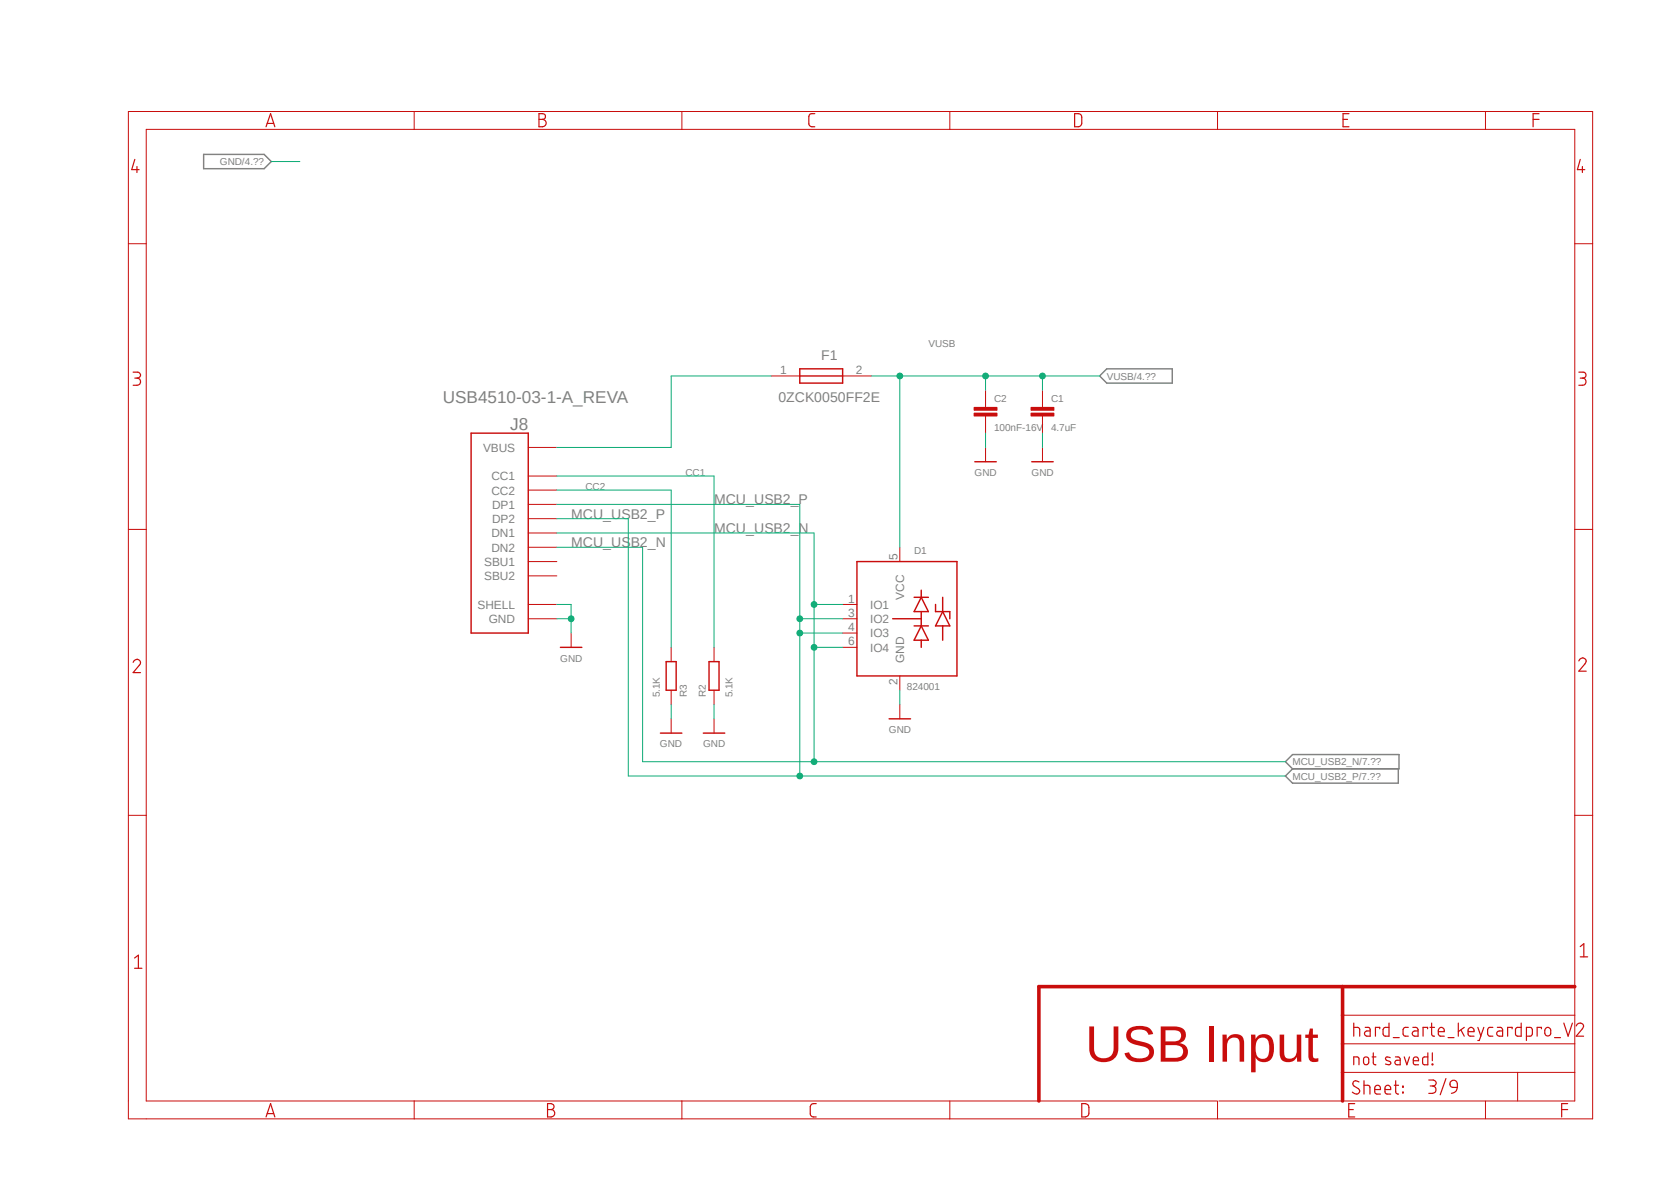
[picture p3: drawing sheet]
<svg xmlns="http://www.w3.org/2000/svg" width="297mm" height="210mm" viewBox="0 0 297 210" stroke-linecap="round" stroke-linejoin="round" font-family="sans-serif">
<path d="M22.3 18.9l260.9 180.5M283.2 18.9l-260.9 180.5" fill="none" stroke="#fff" stroke-width=".18"/>
<path d="M36.2 27.4h10.7l1.3 1.3-1.3 1.3h-10.7zM195.5 66.8l1.2-1.3h11.7v2.6h-11.7zM229.7 136.6l-1.2 1.3 1.2 1.2h18.8v-2.5M229.7 134.1h19v2.5h-19l-1.2-1.3z" fill="none" stroke="#808080" stroke-width=".25"/>
<g fill="none" stroke="#c90d0c" stroke-width=".18">
<path d="M73.6 19.8v3.2M121.2 19.8v3.2M168.8 19.8v3.2M216.4 19.8v3.2M264 19.8v3.2M22.8 43.3h3.2M279.9 43.3h3.2M185.3 71.9v.5M185.3 73.9v.5M22.8 94.1h3.2M279.9 94.1h3.2M22.8 144.9h3.2"/>
<path d="M279.9 144.9h3.2M73.6 195.6v3.2M121.2 195.6v3.2M168.8 195.6v3.2M216.3 195.6h-190.3v-172.6h253.9v172.6h-15.7M216.4 195.6v3.2M216.7 195.6h47.3v3.2h-241.2v-179h260.3v179h-18.9M238.6 190.5h41.3M238.6 185.5h41.3M238.6 180.4h41.3M269.7 190.5v5.1"/>
</g>
<path d="M238.6 175.3v20.3M279.9 175.3h-95.2v20.3" fill="none" stroke="#c90d0c" stroke-width=".64"/>
<g fill="none" stroke="#c90d0c" stroke-width=".21">
<path d="M24 28.3l-.6 1.8h1.3M24.3 29.6v1M47.3 22.5l.8-2.3 .8 2.3M47.5 21.9h1.1M95.8 20.2h.6a.51 .51 0 0 1 .6 .5 .51 .51 0 0 1-.6 .5 .66 .66 0 0 1 .7 .7 .66 .66 0 0 1-.7 .6h-.6zM95.8 21.2h.6M144.8 20.2h-.8l-.2 .2v1.6a.59 .59 0 0 0 .5 .5h.5M191 20.2h.6a.59 .59 0 0 1 .7 .6v1.1a.65 .65 0 0 1-.7 .6h-.6zM238.7 21.2h.8M239.8 20.2h-1.1v2.3h1.1M272.5 21.2h1.1M273.6 20.2h-1.1v2.3"/>
<path d="M280.9 28.3l-.5 1.8h1.3M281.3 29.6v1M23.7 66.1h.8a.53 .53 0 0 1 .5 .6 .53 .53 0 0 1-.5 .5h-.5M24.3 67.2a.64 .64 0 0 1 .7 .6 .64 .64 0 0 1-.7 .7h-.6M280.6 66.1h.8a.53 .53 0 0 1 .5 .6 .53 .53 0 0 1-.5 .5h-.5M281.3 67.2a.64 .64 0 0 1 .6 .6 .64 .64 0 0 1-.6 .7h-.7M23.7 117.7a.64 .64 0 0 1 .9-.5 .64 .64 0 0 1 .2 1l-1.1 1.3h1.3M280.6 117.4a.63 .63 0 0 1 .9-.5 .63 .63 0 0 1 .2 1l-1.1 1.4h1.3M23.9 170.2l.7-.5v2.3M23.9 172h1.3M280.9 168.2l.6-.5v2.3M280.9 170h1.3"/>
<path d="M47.3 198.5l.8-2.4 .8 2.4M47.5 197.9h1.1M97.3 196.1h.7a.53 .53 0 0 1 .5 .5 .53 .53 0 0 1-.5 .5 .66 .66 0 0 1 .6 .7 .66 .66 0 0 1-.6 .7h-.7zM97.3 197.1h.7M145.1 196.1l-.8 .1-.2 .2-.1 1.5a.58 .58 0 0 0 .6 .6h.5M192.3 196.1h.6a.65 .65 0 0 1 .6 .7v1a.65 .65 0 0 1-.6 .7h-.6zM239.7 197.1h.8M240.6 182.5h.7l.3 .3 .1 1.3M240.6 189.2v-1.4h.6l.3 .2 .1 1.2M240.6 181.8v2.3M240.8 196.1h-1.1v2.4h1.1M241.6 192.2a.61 .61 0 0 0-.7-.2 .61 .61 0 0 0-.4 .6l.2 .4 .7 .4a.57 .57 0 0 1 .1 .9 .57 .57 0 0 1-.9-.1l-.2-.1"/>
<path d="M242.4 188a.49 .49 0 0 1 .5-.2 .49 .49 0 0 1 .4 .5l-.1 .6-.2 .2h-.4a1.16 1.16 0 0 1-.2-1.1zM242.4 192.8h.7l.4 .2v1.4M242.4 192v2.4M242.7 182.5l.7 .1 .1 .3v1.2h-.5a.47 .47 0 0 1-.5-.5 .47 .47 0 0 1 .5-.4h.5M243.9 187.8h.7M244.1 187.1v1.7l.2 .3 .3 .1M244.3 193.6h1.1a.54 .54 0 0 0-.4-.8 .54 .54 0 0 0-.7 .5l.1 .9 .3 .2h.7M245.2 182.8v-.3h-.7v1.6M246.2 193.6h1a.54 .54 0 0 0-.4-.8 .54 .54 0 0 0-.6 .5v.9l.3 .2h.7M246.9 181.8v2.3h-.9l-.2-.4 .1-.9 .1-.2 .9-.1M247.1 187.9l-.6-.1-.2 .2 .1 .4 .6 .2 .2 .3a.66 .66 0 0 1-.9 .2M247.6 184.4h1.1"/>
<path d="M247.8 192.8h.8M248 187.8h.7l.2 .3v1.1h-.6a.4 .4 0 0 1-.4-.4 .4 .4 0 0 1 .4-.4h.6M248.1 192v2a.44 .44 0 0 0 .5 .4M249.3 193h.1v.2h-.1zM249.3 194.1h.1v.1h-.1zM249.6 187.8l.5 1.4 .4-1.4M250.3 182.5l-.7 .1-.2 .3v.8l.2 .4h.7M251.1 182.5l.7 .1 .3 .3v1.2h-.6a.47 .47 0 0 1-.5-.5 .47 .47 0 0 1 .5-.4h.6M251.2 188.5h.9a.51 .51 0 0 0-.2-.7 .51 .51 0 0 0-.7 .2 1.07 1.07 0 0 0 .2 1.1l.7 .1M253.7 182.8v-.3h-.8v1.6M253.8 187.1v2.1l-.8-.1-.1-.3v-.8l.3-.2h.6M254 191.9h.8a.53 .53 0 0 1 .5 .5 .53 .53 0 0 1-.5 .6h-.6"/>
<path d="M254.2 182.5h.8M254.5 181.8v1.9a.38 .38 0 0 0 .5 .4M254.6 189.1h.1v.1h-.1zM254.6 187.1v1.4M254.6 193a.66 .66 0 0 1 .6 .6 .66 .66 0 0 1-.6 .7h-.6M255.7 183.3h1a.55 .55 0 0 0-.4-.7 .55 .55 0 0 0-.6 .4v.7l.2 .4h.8M257 191.6l-1 2.9M257.4 184.4h1M257.8 192.3a.67 .67 0 0 1 .7-.4 .67 .67 0 0 1 .5 .7v.6h-.8a.62 .62 0 0 1-.4-.9zM259 193.2a1.06 1.06 0 0 1-1 1.1M259.2 181.8v2.3M259.7 183l.6 1.1"/>
<path d="M260.3 182.5l-1.1 .8M260.9 183.3h1.1a.55 .55 0 0 0-.4-.7 .55 .55 0 0 0-.7 .4v.7l.3 .4h.8M262.7 182.5l.5 1.6M263.7 182.5l-.8 2.4h-.2M265.3 182.5l-.7 .1-.2 .3v.8l.2 .4h.7M266.1 182.5l.8 .1 .2 .3v1.2h-.6a.47 .47 0 0 1-.5-.5 .47 .47 0 0 1 .5-.4h.6M268.8 182.8v-.3h-.8v1.6M270.4 181.8v2.3h-.8l-.2-.4v-.9l.3-.3h.7M271.3 184.1h.9l.1-.2 .1-1-.2-.3-.9-.1v2.4M274 182.8v-.3h-.8v1.6M274.8 182.7a.5 .5 0 0 1 .5-.1 .5 .5 0 0 1 .3 .4v.6a.53 .53 0 0 1-.5 .5 .53 .53 0 0 1-.5-.5v-.6zM276.3 184.4h1.1"/>
<path d="M277.6 197.1h1M278 181.8l.7 2.3 .8-2.3M278.6 196.1h-1v2.4M280.2 182.3a.63 .63 0 0 1 .9-.5 .63 .63 0 0 1 .2 1l-1.1 1.3h1.3"/>
</g>
<path d="M183.3 73.4h4v.5h-4z" fill-rule="evenodd" fill="#c90d0c"/>
<path d="M183.3 73.4h4v.5h-4z" fill="none" stroke="#c90d0c" stroke-width=".18"/>
<path d="M183.3 72.4h4v.5h-4z" fill-rule="evenodd" fill="#c90d0c"/>
<path d="M175.2 71.9v.5M175.2 73.9v.5M183.3 72.4h4v.5h-4zM185.3 69.3v2.6M185.3 74.4v2.6" fill="none" stroke="#c90d0c" stroke-width=".18"/>
<path d="M173.1 73.4h4.1v.5h-4.1z" fill-rule="evenodd" fill="#c90d0c"/>
<path d="M173.1 73.4h4.1v.5h-4.1z" fill="none" stroke="#c90d0c" stroke-width=".18"/>
<path d="M173.1 72.4h4.1v.5h-4.1z" fill-rule="evenodd" fill="#c90d0c"/>
<g fill="none" stroke="#c90d0c" stroke-width=".18">
<path d="M93.9 79.5h5.1M137.1 66.8h5.1M149.8 66.8h5.1M173.1 72.4h4.1v.5h-4.1zM175.2 69.3v2.6M175.2 74.4v2.6M175.2 79.5v2.5M185.3 79.5v2.5M93.9 84.6h5.1M93.9 87.1h5.1M93.9 89.6h5.1M93.9 92.2h5.1"/>
<path d="M93.9 94.7h5.1M93.9 97.2h5.1M93.9 99.8h5.1M159.9 97.2v2.6M93.9 107.4h5.1M93.9 109.9h5.1M93.9 102.3h5.1M101.5 112.5v2.5M119.3 115v2.6M126.9 115v2.6M149.8 107.4h2.5M149.8 109.9h2.5"/>
<path d="M149.8 112.5h2.5M149.8 115h2.5M119.3 122.6v2.6M119.3 127.7v2.6M126.9 122.6v2.6M126.9 127.7v2.6M159.9 120.1v2.5M159.9 125.2v2.5"/>
</g>
<g fill="none" stroke="#c90d0c" stroke-width=".25">
<path d="M83.7 77h10.2v35.5h-10.2zM142.2 65.5h7.6v2.6h-7.6zM142.2 66.8h7.6M152.3 99.8h17.8v20.3h-17.8zM173.3 82h3.8M183.4 82h3.8M99.6 115h3.8M118.4 117.6h1.8v5h-1.8zM126 117.6h1.8v5h-1.8zM158.7 109.9h5M162.5 111.2h2.5M162.5 106.1h2.5"/>
<path d="M163.7 106.1l1.3 2.6h-2.5zM163.7 111.2l1.3 2.5h-2.5zM163.7 104.9v1.2M163.7 108.7v2.5M163.7 113.7v1.3M166.3 107.4v1.3h2.5v1.2M167.6 108.7l1.2 2.5h-2.5zM167.6 106.1v2.6M167.6 111.2v2.5M117.4 130.3h3.8M125 130.3h3.8M158 127.7h3.8"/>
</g>
<path d="M48.2 28.7h5.1M175.2 77v2.5M185.3 77v2.5M99 109.9h2.5M99 107.4h2.5v5.1" fill="none" stroke="#0dab76" stroke-width=".18"/>
<circle cx="101.5" cy="109.9" r=".51" fill="#0dab76"/>
<g fill="none" stroke="#0dab76" stroke-width=".18">
<path d="M99 92.2h12.7v45.7h116.8M99 89.6h43.2M119.3 125.2v2.5M126.9 125.2v2.5M159.9 122.6v2.6"/>
<circle cx="101.5" cy="109.9" r=".51"/>
</g>
<circle cx="142.2" cy="137.9" r=".51" fill="#0dab76"/>
<g fill="none" stroke="#0dab76" stroke-width=".18">
<path d="M142.2 89.6v48.3M142.2 112.5h7.6"/>
<circle cx="142.2" cy="137.9" r=".51"/>
</g>
<circle cx="142.2" cy="112.5" r=".51" fill="#0dab76"/>
<g fill="none" stroke="#0dab76" stroke-width=".18">
<path d="M142.2 109.9h7.6"/>
<circle cx="142.2" cy="112.5" r=".51"/>
</g>
<circle cx="142.2" cy="109.9" r=".51" fill="#0dab76"/>
<g fill="none" stroke="#0dab76" stroke-width=".18">
<path d="M99 97.2h15.2v38.1h114.3M99 94.7h45.7"/>
<circle cx="142.2" cy="109.9" r=".51"/>
</g>
<circle cx="144.7" cy="135.3" r=".51" fill="#0dab76"/>
<g fill="none" stroke="#0dab76" stroke-width=".18">
<path d="M144.7 94.7v40.6M144.7 107.4h5.1"/>
<circle cx="144.7" cy="135.3" r=".51"/>
</g>
<circle cx="144.7" cy="107.4" r=".51" fill="#0dab76"/>
<g fill="none" stroke="#0dab76" stroke-width=".18">
<path d="M144.7 115h5.1"/>
<circle cx="144.7" cy="107.4" r=".51"/>
</g>
<circle cx="144.7" cy="115" r=".51" fill="#0dab76"/>
<g fill="none" stroke="#0dab76" stroke-width=".18">
<path d="M159.9 66.8h15.3M195.5 66.8h-10.2v2.5M99 84.6h27.9v30.4M99 87.1h20.3v27.9"/>
<circle cx="144.7" cy="115" r=".51"/>
</g>
<circle cx="185.3" cy="66.8" r=".51" fill="#0dab76"/>
<g fill="none" stroke="#0dab76" stroke-width=".18">
<path d="M185.3 66.8h-10.1v2.5"/>
<circle cx="185.3" cy="66.8" r=".51"/>
</g>
<circle cx="175.2" cy="66.8" r=".51" fill="#0dab76"/>
<g fill="none" stroke="#0dab76" stroke-width=".18">
<path d="M154.9 66.8h5v30.4"/>
<circle cx="175.2" cy="66.8" r=".51"/>
</g>
<circle cx="159.9" cy="66.8" r=".51" fill="#0dab76"/>
<g fill="none" stroke="#0dab76" stroke-width=".18">
<path d="M137.1 66.8h-17.8v12.7h-20.3"/>
<circle cx="159.9" cy="66.8" r=".51"/>
</g>
<text font-size="9.1" fill="#c90d0c" x="192.9" y="188.6">USB Input</text>
<g font-size="3" fill="#808080">
<text x="78.7" y="71.5">USB4510-03-1-A_REVA</text>
<text x="90.7" y="76.5">J8</text>
</g>
<g font-size="2.5" fill="#808080">
<text x="146" y="63.9">F1</text>
<text x="138.3" y="71.5">0ZCK0050FF2E</text>
<text x="126.9" y="89.6">MCU_USB2_P</text>
<text x="101.5" y="92.2">MCU_USB2_P</text>
<text x="126.9" y="94.7">MCU_USB2_N</text>
<text x="101.5" y="97.2">MCU_USB2_N</text>
</g>
<g font-size="2.1" fill="#808080">
<text x="138.6" y="66.4">1</text>
<text x="152.1" y="66.4">2</text>
<text x="85.9" y="80.3">VBUS</text>
<text x="87.3" y="85.3">CC1</text>
<text x="87.3" y="87.9">CC2</text>
<text x="87.3" y="95.5">DN1</text>
<text x="87.5" y="90.4">DP1</text>
<text x="87.5" y="92.9">DP2</text>
<text x="86.1" y="100.5">SBU1</text>
<text x="87.3" y="98">DN2</text>
<text x="159.6" y="99.4" transform="rotate(-90 159.6 99.4)">5</text>
<text x="86.1" y="103.1">SBU2</text>
<text x="150.7" y="107.1">1</text>
<text x="160.7" y="106.6" transform="rotate(-90 160.7 106.6)">VCC</text>
<text x="84.9" y="108.2">SHELL</text>
<text x="86.9" y="110.7">GND</text>
<text x="150.7" y="109.6">3</text>
<text x="150.7" y="112.1">4</text>
<text x="154.6" y="108.2">IO1</text>
<text x="154.6" y="110.7">IO2</text>
<text x="154.6" y="113.2">IO3</text>
<text x="150.7" y="114.7">6</text>
<text x="154.6" y="115.8">IO4</text>
<text x="160.7" y="117.8" transform="rotate(-90 160.7 117.8)">GND</text>
<text x="159.6" y="121.6" transform="rotate(-90 159.6 121.6)">2</text>
</g>
<g font-size="1.8" fill="#808080">
<text x="39.1" y="29.3">GND/4.??</text>
<text x="165" y="61.7">VUSB</text>
<text x="176.7" y="71.5">C2</text>
<text x="186.8" y="71.5">C1</text>
<text x="196.7" y="67.4">VUSB/4.??</text>
<text x="176.7" y="76.6">100nF-16V</text>
<text x="186.8" y="76.6">4.7uF</text>
<text x="104.1" y="87.1">CC2</text>
<text x="121.8" y="84.6">CC1</text>
<text x="173.2" y="84.6">GND</text>
<text x="183.3" y="84.6">GND</text>
<text x="162.5" y="98.5">D1</text>
<text x="99.6" y="117.6">GND</text>
<text x="117.3" y="123.9" transform="rotate(-90 117.3 123.9)">5.1K</text>
<text x="122.1" y="123.9" transform="rotate(-90 122.1 123.9)">R3</text>
<text x="125.4" y="123.9" transform="rotate(-90 125.4 123.9)">R2</text>
<text x="130.2" y="123.9" transform="rotate(-90 130.2 123.9)">5.1K</text>
<text x="161.2" y="122.6">824001</text>
<text x="158" y="130.3">GND</text>
<text x="117.3" y="132.8">GND</text>
<text x="125" y="132.8">GND</text>
<text x="229.7" y="136">MCU_USB2_N/7.??</text>
<text x="229.7" y="138.5">MCU_USB2_P/7.??</text>
</g>
</svg>
